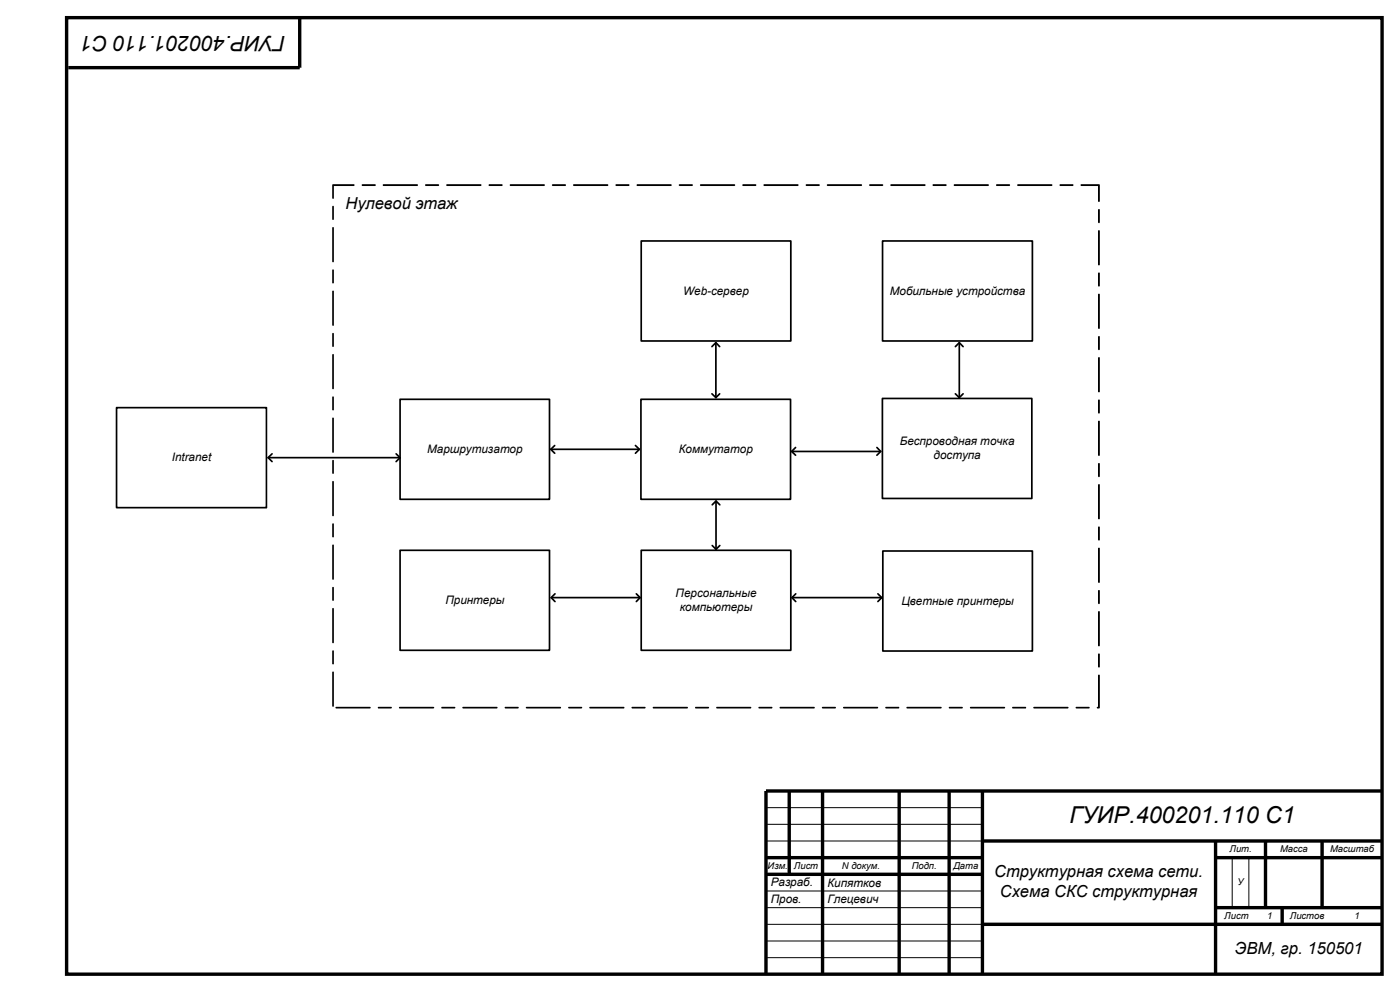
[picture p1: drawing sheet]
<svg xmlns="http://www.w3.org/2000/svg" width="420mm" height="297mm" viewBox="0 0 420 297" stroke-linecap="round" stroke-linejoin="round" font-family="sans-serif">
<g fill="none" stroke="#000" stroke-width="1" stroke-linecap="butt">
<path d="M20 5.3h394.6v286.7h-394.6zM89.9 5.3v15h-69.4M236.8 237.1v24.9M246.8 237.1v54.9M269.7 237.1v54.9M284.7 237.1v54.9M294.7 237.1v54.9M414.6 237.1h-184.8v54.9M229.8 257h64.9M294.7 252.1h119.9M364.7 252.1v39.9M364.7 257h49.9"/>
<path d="M379.6 252.1v19.9M396.6 252.1v19.9M229.8 262h64.9M294.7 277h119.9M364.7 272h49.9M384.6 272v5"/>
</g>
<path d="M229.8 242.1h64.9M229.8 247.1h64.9M229.8 252.1h64.9M369.7 257v15M374.6 257v15M229.8 272h64.9M229.8 277h64.9M229.8 267h64.9M229.8 282h64.9M229.8 287h64.9" fill="none" stroke="#000" stroke-width=".3"/>
<g fill="none" stroke="#000" stroke-width=".51">
<path d="M192.4 72.2h44.8v30h-44.8zM264.8 72.2h44.9v30h-44.9zM120 119.7h44.8v29.9h-44.8zM192.3 119.7h44.9v29.9h-44.9zM213.6 118l1.2 1.2 1.1-1.2M213.6 103.9l1.2-1.2 1.1 1.2M214.8 102.7v16.5M264.7 119.4h44.8v30h-44.8zM286.6 103.9l1.2-1.2 1.1 1.2M286.6 118l1.2 1.2 1.1-1.2M287.8 102.7v16.5M35 122.2h44.9v29.9h-44.9z"/>
<path d="M80.4 137.2h39.6M81.6 136l-1.2 1.2 1.2 1.1M118.8 136l1.2 1.2-1.2 1.1M165.2 134.7h26.6M166.4 133.5l-1.2 1.2 1.2 1.1M190.6 133.5l1.2 1.2-1.2 1.1M237.5 135.3h26.7M238.7 134.1l-1.2 1.2 1.2 1.1M263.1 134.1l1.1 1.2-1.1 1.1M213.7 151.3l1.1-1.1 1.1 1.1M214.8 150.2v14.4M120 164.9h44.8v30h-44.8z"/>
<path d="M165.4 179.1h26.6M166.5 178l-1.1 1.1 1.1 1.2M190.9 178l1.1 1.1-1.1 1.2M192.4 164.9h44.8v30h-44.8zM213.7 163.5l1.1 1.1 1.1-1.1M237.6 179.1h26.9M238.7 178l-1.1 1.1 1.1 1.2M263.4 178l1.1 1.1-1.1 1.2M264.8 165.1h44.9v30h-44.9z"/>
</g>
<path d="M99.7 201.3h.3l.2 .2v10l-.3 .3-.2-.3zM99.7 195l.3-.1 .2 .3v3.7l-.3 .2-.2-.2zM99.8 182.2l.4 .3v10l-.3 .3-.2-.3zM99.7 176l.3-.1 .2 .2v3.7l-.3 .3-.2-.3zM99.7 163.3l.3-.1 .2 .2v10.1l-.3 .3-.2-.3zM99.7 156.9h.3l.2 .2v3.7l-.3 .3-.2-.3zM99.8 144.2l.4 .2v10.1l-.3 .2-.2-.2zM99.7 138l.3-.1 .2 .2v3.7l-.3 .2-.2-.2zM99.7 125.2h.3l.2 .2v10l-.3 .3-.2-.3zM99.7 118.9l.3-.1 .2 .2v3.8l-.3 .2-.2-.2zM99.8 106.1l.4 .3v10l-.3 .3-.2-.3zM99.7 99.9l.3-.1 .2 .2v3.7l-.3 .3-.2-.3zM99.7 87.2l.3-.1 .2 .2v10.1l-.3 .3-.2-.3zM99.7 80.8h.3l.2 .2v3.7l-.3 .3-.2-.3zM99.8 68.1l.4 .2v10.1l-.3 .2-.2-.2zM99.8 61.7l.4 .3v3.7l-.3 .2-.2-.2zM99.7 55.3l6.4-.1 .3 .3-.3 .3h-6.2l.3-.3v3.8l-.3 .3-.2-.3zM108.6 55.2h3.8l.3 .3-.3 .3h-3.6l-.3-.2zM114.8 55.3l10.3-.1 .3 .3-.3 .3h-10zM127.6 55.3l3.9-.1 .2 .3-.2 .3h-3.7l-.3-.2zM133.9 55.3l10.3-.1 .2 .3-.2 .3h-10.1l-.2-.2zM146.6 55.3l3.9-.1 .3 .3-.3 .3h-3.7l-.2-.2zM153 55.2h10.2l.2 .3-.2 .3h-10l-.3-.2zM165.6 55.3l3.9-.1 .3 .3-.3 .3h-3.6zM172 55.3l10.2-.1 .3 .3-.3 .3h-10l-.2-.2zM184.7 55.3l3.9-.1 .2 .3-.2 .3h-3.7l-.2-.2zM191.1 55.2h10.2l.2 .3-.2 .3h-10.1l-.2-.2zM203.7 55.3l3.9-.1 .3 .3-.3 .3h-3.7zM210.1 55.3l10.2-.1 .3 .3-.3 .3h-10.1l-.2-.2zM222.8 55.3l3.9-.1 .2 .3-.2 .3h-3.8l-.2-.2zM229.1 55.3l10.2-.1 .3 .3-.3 .3h-10l-.2-.2zM241.7 55.3l4-.1 .2 .3-.2 .3h-3.7zM248.1 55.3l10.3-.1 .2 .3-.2 .3h-10.1zM260.8 55.3l3.9-.1 .3 .3-.3 .3h-3.7l-.2-.2zM267.2 55.3l10.2-.1 .3 .3-.3 .3h-10.1l-.2-.2zM279.8 55.3l3.9-.1 .3 .3-.3 .3h-3.7zM286.1 55.3l10.3-.1 .3 .3-.3 .3h-10zM298.9 55.3l3.9-.1 .2 .3-.2 .3h-3.8l-.2-.2zM305.2 55.3l10.2-.1 .3 .3-.3 .3h-10l-.2-.2zM318 55.2h3.8l.2 .3-.2 .3h-3.7l-.2-.2zM324.2 55.3h5.7l-.1 5.2-.4-.3v-4.7l.3 .3h-5.3zM329.4 62.8l.4-.1 .1 .2v3.7l-.2 .3-.3-.3zM329.4 69.1l.3-.1 .2 .3v10l-.2 .2-.3-.2zM329.4 81.8l.3-.1 .2 .2v3.7l-.2 .3-.3-.3zM329.4 88.1l.3-.1 .2 .3v10l-.2 .3-.3-.3zM329.4 100.8l.4-.1 .1 .3v3.6l-.2 .3-.3-.3zM329.4 107.2l.3-.2 .2 .3v10l-.2 .3-.3-.3zM329.4 119.9l.3-.2 .2 .3v3.7l-.2 .3-.3-.3zM329.4 126.2l.3-.1 .2 .2v10.1l-.2 .3-.3-.3zM329.4 138.9l.4-.1 .1 .2v3.7l-.2 .3-.3-.3zM329.4 145.2l.3-.1 .2 .3v10l-.2 .3-.3-.3zM329.4 157.9l.3-.1 .2 .2v3.8l-.2 .2-.3-.2zM329.4 164.3l.3-.2 .2 .3v10l-.2 .3-.3-.3zM329.4 176.9h.4l.1 .2v3.7l-.2 .3-.3-.3zM329.5 183.2l.4 .2v10.1l-.2 .2-.3-.2zM329.4 196l.3-.2 .2 .3v3.7l-.2 .3-.3-.3zM329.4 202.3l.3-.1 .2 .2v9.7l-.2 .2-.7-.2 .1-.2 .6-.1-.3 .3zM322.7 211.9l3.9-.1 .3 .3-.3 .2h-3.7zM310 211.9l10.3-.1 .2 .3-.2 .2h-10zM303.7 211.9l3.9-.1 .2 .3-.2 .2h-3.7zM291 211.9l10.2-.1 .3 .3-.3 .2h-10zM284.6 211.9l4-.1 .2 .3-.2 .2h-3.7zM271.9 211.9l10.3-.1 .3 .3-.3 .2h-10zM265.6 211.9l3.9-.1 .3 .3-.3 .2h-3.6zM252.9 211.9l10.3-.1 .2 .3-.2 .2h-10zM246.6 211.9l3.9-.1 .3 .3-.3 .2h-3.7zM233.9 211.9l10.3-.1 .2 .3-.2 .2h-10.1zM227.5 211.9l4-.1 .2 .3-.2 .2h-3.7zM214.9 211.9l10.2-.1 .3 .3-.3 .2h-10zM208.5 211.9l3.9-.1 .3 .3-.3 .2h-3.7zM195.8 211.9l10.3-.1 .3 .3-.3 .2h-10.1zM189.5 211.9l3.9-.1 .3 .3-.3 .2h-3.7zM176.8 211.9l10.3-.1 .2 .3-.2 .2h-10.1zM170.5 211.9l3.9-.1 .3 .3-.3 .2h-3.7zM157.8 211.9l10.3-.1 .2 .3-.2 .2h-10.1zM151.4 211.9l4-.1 .2 .3-.2 .2h-3.8zM138.7 211.9l10.3-.1 .3 .3-.3 .2h-10zM132.4 211.9l3.9-.1 .3 .3-.3 .2h-3.7zM119.7 211.9l10.3-.1 .3 .3-.3 .2h-10.1zM113.4 211.9l3.9-.1 .3 .3-.3 .2h-3.7zM100.7 211.9l10.3-.1 .2 .3-.2 .2h-10.1z" fill="#000"/>
<text font-size="7" x="320.8" y="246.7">ГУИР.400201.110 С1</text>
<text font-size="6.3" x="85.7" y="10.9" transform="rotate(-180 85.7 10.9)">ГУИР.400201.110 С1</text>
<g font-size="5">
<text x="103.6" y="62.7">Нулевой этаж</text>
<text x="298.3" y="263">Структурная схема сети.</text>
<text x="300" y="268.9">Схема СКС структурная</text>
<text x="370.4" y="286">ЭВМ, гр. 150501</text>
</g>
<g font-size="3.5">
<text x="205" y="88.3">Web-сервер</text>
<text x="266.9" y="88.3">Мобильные устройства</text>
<text x="128.1" y="135.7">Маршрутизатор</text>
<text x="203.6" y="135.7">Коммутатор</text>
<text x="269.9" y="133.4">Беспроводная точка</text>
<text x="280.1" y="137.6">доступа</text>
<text x="51.6" y="138.2">Intranet</text>
<text x="202.7" y="178.9">Персональные</text>
<text x="133.6" y="181">Принтеры</text>
<text x="203.9" y="183.1">компьютеры</text>
<text x="270.4" y="181.2">Цветные принтеры</text>
<text x="231.2" y="265.6">Разраб.</text>
<text x="248.2" y="265.9">Кипятков</text>
<text x="231.2" y="270.6">Пров.</text>
<text x="248.2" y="270.6">Глецевич</text>
</g>
<g font-size="2.8">
<text x="368.9" y="255.4">Лит.</text>
<text x="384" y="255.4">Масса</text>
<text x="399" y="255.4">Масштаб</text>
<text x="230.3" y="260.4">Изм. Лист</text>
<text x="252.6" y="260.4">N докум.</text>
<text x="273.5" y="260.4">Подп.</text>
<text x="286" y="260.4">Дата</text>
<text x="371.3" y="265.4">У</text>
<text x="367.3" y="275.4">Лист</text>
<text x="380.1" y="275.4">1</text>
<text x="387" y="275.4">Листов</text>
<text x="406.3" y="275.4">1</text>
</g>
</svg>
